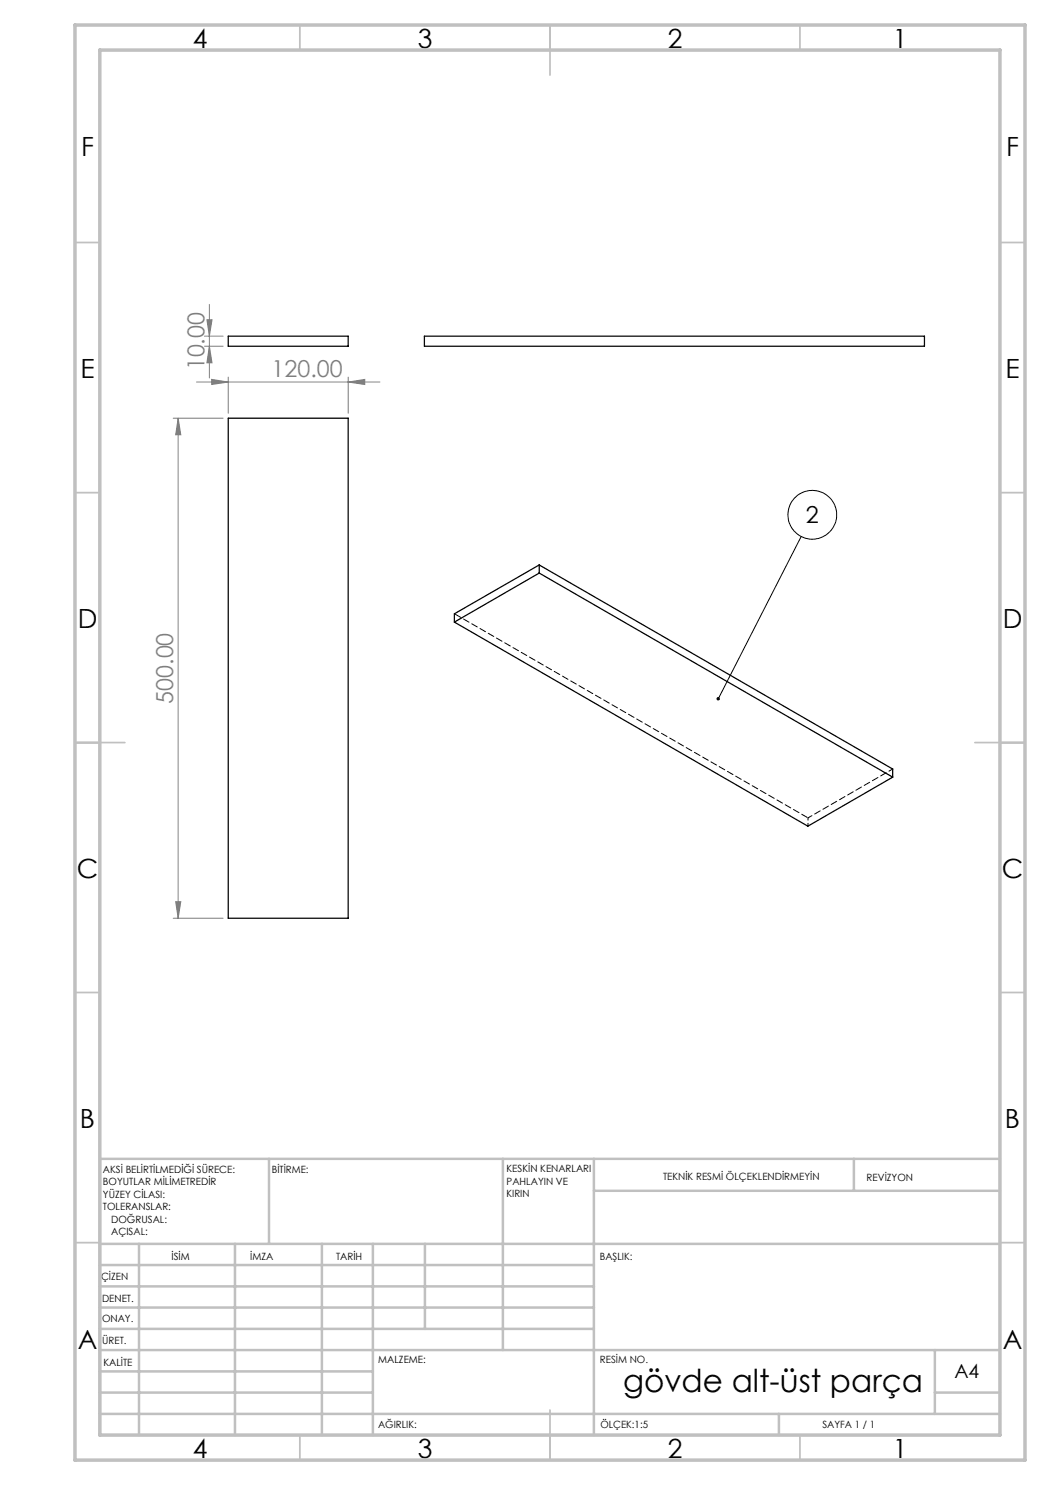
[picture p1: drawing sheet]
<svg xmlns="http://www.w3.org/2000/svg" width="210mm" height="297mm" viewBox="0 0 210 297" stroke-linecap="round" stroke-linejoin="round" font-family="sans-serif">
<g fill="none" stroke="#000" stroke-width=".2">
<path d="M160.2 107.3l-16.5 32.5"/>
<circle cx="162.4" cy="103" r="4.9"/>
</g>
<g fill="none" stroke="#808080" stroke-width=".2">
<path d="M39.3 76.4h36.7M40.9 67.2h3.7M40.9 69.2h3.7M41.4 64h1l-.5 3.2zM41.9 69.2l.5 3.4h-1zM41.9 60.9v14.7M42.3 75.9l3.3 .5-3.3 .5zM45.6 75.4v7.3M69.6 76.4l3.4-.5v1zM69.6 75.4v7.3M34.6 83.6h10M35.6 83.6l.6 3.4h-1.1z"/>
<path d="M35.6 83.6v100.1M34.6 183.7h10M35.1 180.3h1.1l-.6 3.4z"/>
</g>
<g fill="none" stroke="#c0c0c0" stroke-width=".35">
<path d="M60 5v5M110 5v10M160 5v5M15 48.5h5M200 48.5h5M15 98.5h5M200 98.5h5M15 148.5h10M195 148.5h10M15 198.5h5M200 198.5h5M15 248.5h5"/>
<path d="M200 248.5h5M60 287v5M110 282v10M160 287v5"/>
</g>
<g fill="none" stroke="#c0c0c0" stroke-width=".5">
<path d="M53.8 231.8v17M100.6 231.8v38.2M118.8 231.8v55.2M118.8 238.2h81.2M170.8 231.8v6.4M200 231.8h-180v55.2M20 248.8h180M20 257.3h98.8M20 253h98.8M27.8 248.8v38.2M47 248.8v38.2M64.4 248.8v38.2"/>
<path d="M74.6 248.8v38.2M85 248.8v17M20 265.8h98.8M20 261.5h98.8M20 278.5h54.6M20 274.3h54.6M20 270h180M187 278.5h13M187 270v12.8M20 282.8h180M155.8 282.8v4.2"/>
</g>
<path d="M15 5h190v287h-190zM20 10h180v277h-180z" fill="none" stroke="#c0c0c0" stroke-width=".7"/>
<path d="M143.4 139.5a.34 .34 0 0 1 .6 .2 .34 .34 0 0 1-.5 .3l.2-.2-.2 .2a.33 .33 0 0 1-.1-.5z" fill="#000"/>
<g fill="#808080">
<path d="M42.3 75.9l3.3 .5-3.3 .5zM69.6 76.4l3.4-.5v1z"/>
<path d="M41.4 64h1l-.5 3.2zM41.9 69.2l.5 3.4h-1zM35.6 83.6l.6 3.4h-1.1zM35.1 180.3h1.1l-.6 3.4z"/>
</g>
<path d="M45.6 67.2h24v2h-24zM84.9 67.2h100v2h-100zM45.6 83.6h24v100.1h-24zM107.8 114.6l-16.9 9.8M107.8 114.6l70.7 40.8M107.8 113v1.6M107.8 113l70.7 40.8v1.6M107.8 113l-16.9 9.8v1.6M90.9 124.4l70.7 40.8 16.9-9.8" fill="none" stroke="#000" stroke-width=".25"/>
<path d="M90.9 122.8l70.7 40.8" fill="none" stroke="#000" stroke-width=".2" stroke-dasharray="1.3 .6" stroke-dashoffset="-.2"/>
<path d="M161.6 163.6v1.6" fill="none" stroke="#000" stroke-width=".2" stroke-dasharray="1.3 .6" stroke-dashoffset=".8"/>
<path d="M178.6 153.8l-17 9.8" fill="none" stroke="#000" stroke-width=".2" stroke-dasharray="1.3 .6" stroke-dashoffset=".4"/>
<text font-size="6.3" x="124.6" y="278.4">gövde alt-üst parça</text>
<g font-size="5.3">
<text x="38.5" y="9.5">4</text>
<text x="83.5" y="9.5">3</text>
<text x="133.6" y="9.5">2</text>
<text x="178.6" y="9.5">1</text>
<text x="16.2" y="31.3">F</text>
<text x="201.2" y="31.3">F</text>
<text x="16.1" y="75.5">E</text>
<text x="201.1" y="75.5">E</text>
<text x="15.5" y="125.5">D</text>
<text x="200.5" y="125.5">D</text>
<text x="15.4" y="175.5">C</text>
<text x="200.4" y="175.5">C</text>
<text x="16" y="225.5">B</text>
<text x="201" y="225.5">B</text>
<text x="15.5" y="269.8">A</text>
<text x="200.5" y="269.8">A</text>
<text x="38.5" y="291.5">4</text>
<text x="83.5" y="291.5">3</text>
<text x="133.6" y="291.5">2</text>
<text x="178.6" y="291.5">1</text>
</g>
<g font-size="4.7" fill="#808080">
<text x="40.9" y="74.1" transform="rotate(-90 40.9 74.1)">10.00</text>
<text x="54.3" y="75.4">120.00</text>
<text x="34.6" y="140.7" transform="rotate(-90 34.6 140.7)">500.00</text>
</g>
<text font-size="4.7" x="161.2" y="104.6">2</text>
<text font-size="3.9" x="190.9" y="275.5">A4</text>
<g font-size="2">
<text x="20.6" y="234.6">AKSİ BELİRTİLMEDİĞİ SÜRECE:</text>
<text x="20.6" y="237.1">BOYUTLAR MİLİMETREDİR</text>
<text x="20.6" y="239.6">YÜZEY CİLASI:</text>
<text x="54.4" y="234.6">BİTİRME:</text>
<text x="101.3" y="234.5">KESKİN KENARLARI</text>
<text x="101.3" y="237">PAHLAYIN VE</text>
<text x="101.3" y="239.5">KIRIN</text>
<text x="132.6" y="236">TEKNİK RESMİ ÖLÇEKLENDİRMEYİN</text>
<text x="173.3" y="236.2">REVİZYON</text>
<text x="20.6" y="242.1">TOLERANSLAR:</text>
<text x="22.2" y="244.6">DOĞRUSAL:</text>
<text x="22.2" y="247.1">AÇISAL:</text>
<text x="34.3" y="252">İSİM</text>
<text x="50" y="251.9">İMZA</text>
<text x="67.2" y="251.9">TARİH</text>
<text x="120" y="251.9">BAŞLIK:</text>
<text x="20.2" y="256.1">ÇİZEN</text>
<text x="20.4" y="260.3">DENET.</text>
<text x="20.4" y="264.4">ONAY.</text>
<text x="20.5" y="268.8">ÜRET.</text>
<text x="20.7" y="273.1">KALİTE</text>
<text x="75.7" y="272.5">MALZEME:</text>
<text x="120" y="272.5">RESİM NO.</text>
<text x="75.6" y="285.5">AĞIRLIK:</text>
<text x="120.1" y="285.6">ÖLÇEK:1:5</text>
<text x="164.5" y="285.6">SAYFA 1 / 1</text>
</g>
</svg>
